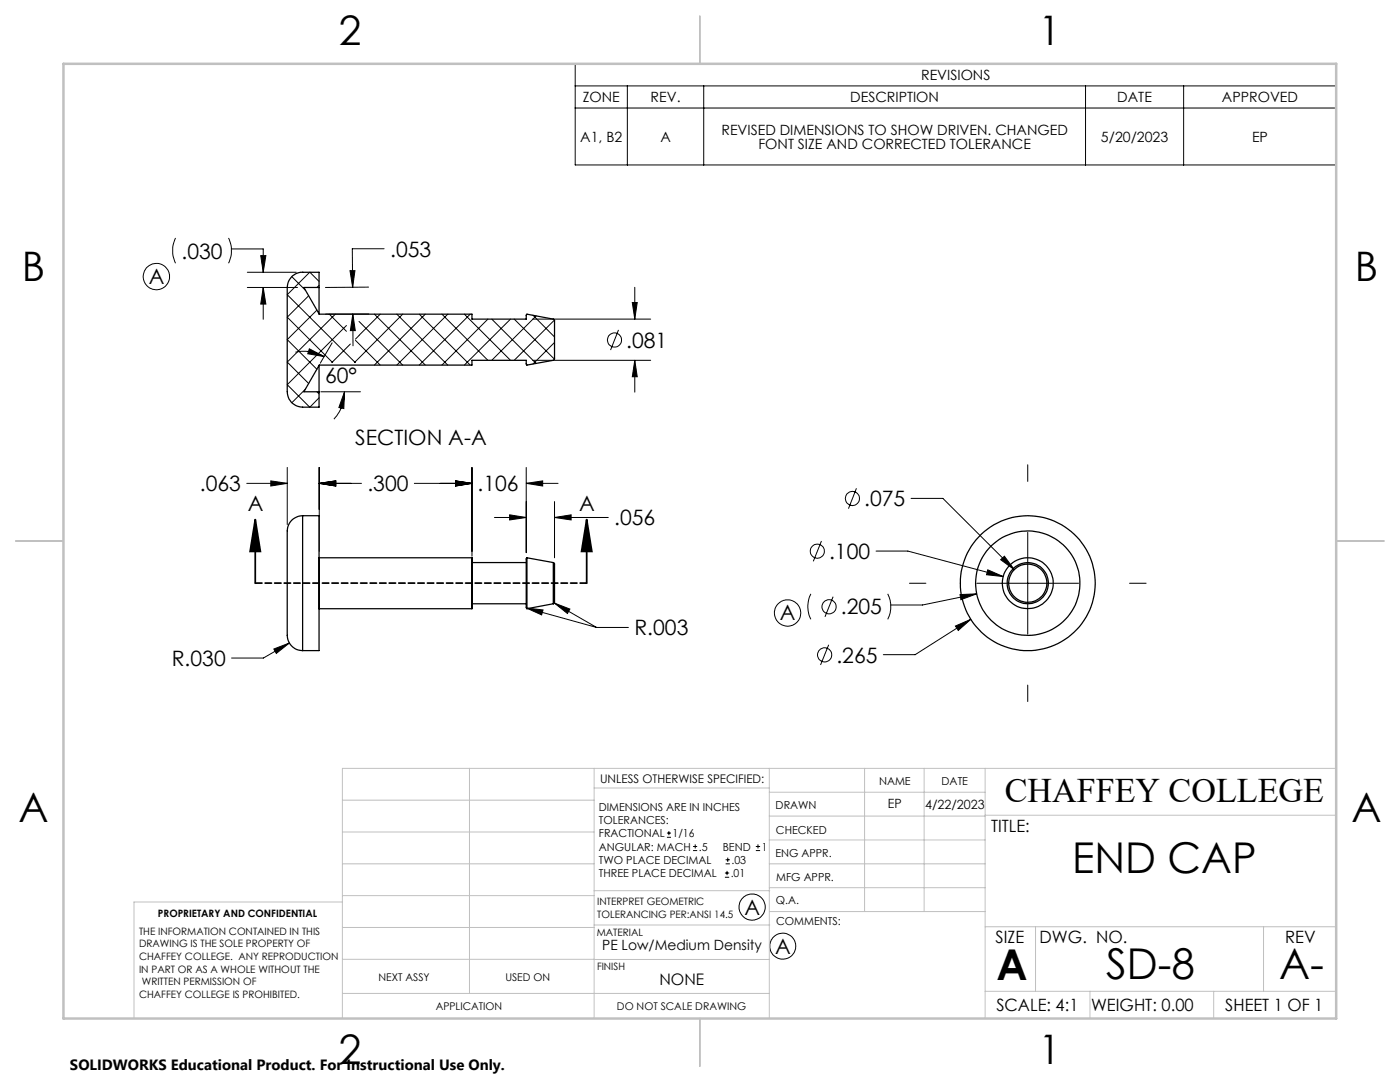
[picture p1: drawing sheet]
<svg xmlns="http://www.w3.org/2000/svg" width="279mm" height="216mm" viewBox="0 0 279 216" stroke-linecap="round" stroke-linejoin="round" font-family="sans-serif">
<g fill="none" stroke="#000" stroke-width=".25">
<path d="M63.7 57.4h-3.1l3.1 5.3h30.5v1h10.8v-.9l.2-.1 5.3 1 .2 .2v7.8l-.3 .2-5.2 .9-.2-.1v-.8h-10.8v.9h-30.5l-3.1 5.4h3.1M63.7 57.4v-3.1h-3.3a3 3 0 0 0-3.1 3.1v20.8a3.1 3.1 0 0 0 3.1 3h3.3v-3M63.7 57.4v5.3M63.7 72.9v5.3M60.4 102.9a3.3 3.3 0 0 0-3.1 3.9v16.2a18.1 18.1 0 0 0 .3 5 3.1 3.1 0 0 0 2.8 1.8M60.4 102.9h3.3v26.9h-3.3M60.4 102.9v26.9M63.7 111.2v.1M63.7 111.3v10.2M63.7 111.3h30.5M94.2 112.3v4.1M94.2 116.4v4.1"/>
<path d="M94.2 111.3v5.1M94.2 116.4v5.1M94.2 111.3v1M94.2 112.3h10.8M105.2 111.3l-.2 .1v9.9l.2 .2M105.2 111.3v10.2M105.2 111.3l5.2 1M110.4 112.3l.3 .2v7.8l-.3 .2M110.4 112.3v8.2M63.7 121.5h.1M63.7 121.5h30.5M94.2 120.5v1"/>
<path d="M94.2 120.5h10.8M110.4 120.5l-5.2 1"/>
<circle cx="205.1" cy="116.4" r="5.1"/>
<circle cx="205.1" cy="116.4" r="3.8"/>
<circle cx="205.1" cy="116.4" r="10.4"/>
<circle cx="205.1" cy="116.4" r="4.1"/>
<circle cx="205.1" cy="116.4" r="13.5"/>
</g>
<g fill="none" stroke="#000" stroke-width=".2">
<path d="M114.8 12.7h151.9v20.2h-151.9zM114.8 17.1h151.9M125.2 17.1v15.8M140.4 17.1v15.8M216.6 17.1v15.8M236.2 17.1v15.8M114.8 21.6h151.9M35 47.5a5.9 5.9 0 0 0 0 5M45.6 47.5a5.9 5.9 0 0 1 0 5M46.2 49.7h6.3v4.6M49.4 57.4h10M49.4 54.3h9.7"/>
<path d="M52 51h1.1l-.6 3.3zM52.5 57.4l.6 3.3h-1.1zM52.5 57.4v6.3M58.2 55.2l2.8 2.8M61.6 59l-4.3 4.3 9.1 9.1M63.7 56.2l-1.9-1.9-4.5 4.5 13.6 13.6M63.7 56.9l-.4 .5M69.8 54h1l-.4 3.3zM73.6 57.3l-8.7 .1M76.7 49.6h-6.4l.1 7.7M126.7 57.3v6.4M58.9 70.3a7.9 7.9 0 0 1 5.8 .9"/>
<path d="M61 77.6l-2.8 2.8M61.7 69.6l3 1.6-3.3-.6zM63.3 61.9l-6 5.9 6 5.9M63.3 78.2l.4 .4M64 78.2h7.9M65.7 62.7l3.4 3.4M66.3 68.4l-2.4 4.1M66.9 62.7l-9.6 9.5 4.3 4.3M68.8 78.2l-.2 3.3-1-.2zM68.8 78.2a8.4 8.4 0 0 1-2.2 5.4M69.1 64.9l-11.8 11.9 4.5 4.4 1.9-1.8M69.9 68.7l-3.7 3.7"/>
<path d="M70.4 62.7l.5 3.3h-1zM70.4 62.7v6.3M70.9 67.9l5 4.9M71.6 67l-.7 .7M71.6 64.1l8.8 8.7M73.6 62.7h-8.6M74.7 62.7l10.2 10.1M75.9 62.7l-4.2 4.2M79.2 62.7l10.2 10.1M80.4 62.7l-9.7 9.7M83.7 62.7l10.1 10.1M84.9 62.7l-10.2 10.1"/>
<path d="M88.2 62.7l9.2 9.2M89.4 62.7l-10.2 10.1M92.7 62.7l9.2 9.2M93.8 62.7l-10.1 10.1M97.4 63.7l-9.2 9.1M98.1 63.7l8.9 8.8M101.9 63.7l-9.2 9.1M102.6 63.7l8.1 8M106.3 63.7h23.6M106.3 71.9h23.6M106.4 62.9l4.3 4.3M107 63l-8.9 8.9"/>
<path d="M110.7 63.9l-8.1 8M110.7 68.3l-4.3 4.3M123.4 65.8l-1.6 4M126.2 60.4h1l-.5 3.3zM126.7 71.9l.5 3.3h-1zM126.7 71.9v6.3M49.2 96.4h8.1M54 96l3.3 .4-3.3 .6zM57.3 93.3v11.4M63.7 96.4l3.3-.4v1zM63.7 93.3v8.3M63.7 96.4h8.4"/>
<path d="M63.7 93.3v16.7M82.7 96.4h11.5M90.9 96l3.3 .4-3.3 .6zM94.2 93.3v17.7M105 96.4l3.3-.4v1zM105 96.4h6.4M105 93.3v17M170.9 97.4l-1.6 4.1M181.8 99.4h6.4l14.2 14.3M205.1 92.7v3.4M98.7 103.3h6.3M101.7 102.7l3.3 .6-3.3 .5z"/>
<path d="M110.7 103.3l3.3-.6v1.1zM110.7 100.1v11.2M110.7 103.3h10.7M161.8 118.5a5.7 5.7 0 0 0 0 5.1M163.9 107.9l-1.6 4.1M166.3 119.1l-1.7 4M174.8 110h6.4l19 5M177.2 118.5a5.7 5.7 0 0 1 0 5.1M181.5 116.4h3.3M191.6 118.6l3.3-.1-3.1 1.2zM194.9 118.5l-10.8 2.2h-6.3M194.9 116.4h20.4"/>
<path d="M197.1 113.7l3.1 1.3-3.3-.3zM199.7 111.7l.7-.7 2 2.7zM205.1 106.2v20.3M225.4 116.4h3.3M54.6 129.5l3.1-1.2-2.6 2.1zM57.7 128.3l-5.1 3h-6.4M105.1 121.3l3.3 .4-.3 1zM105.1 121.3l14 3.9M110.6 120.3l3.1 1.2-.5 .9zM110.6 120.3l8.5 4.9M119.1 125.2h6.3M165.4 128.7l-1.6 4"/>
<path d="M190.7 124.9l3-1.3-2.5 2.2zM193.7 123.6l-11.1 7h-6.3M205.1 136.7v3.3M133.1 167.1h.8M133.1 166.2h.8M133.5 165.8v.9M138.3 169.7h.8M138.3 168.9h.8M138.7 168.5v.8M144.7 175h.8M144.7 174.2h.8M144.8 172.4h.9"/>
<path d="M144.8 171.6h.9M145.1 173.8v.8M145.2 171.1v.9M150.8 169.7h.9M150.8 168.9h.9M151.3 168.5v.8"/>
<circle cx="31.2" cy="55.2" r="2.63"/>
<circle cx="122.6" cy="67.8" r="1.4"/>
<circle cx="170.1" cy="99.5" r="1.4"/>
<circle cx="163.1" cy="110" r="1.41"/>
<circle cx="157.2" cy="122.3" r="2.62"/>
<circle cx="164.6" cy="130.7" r="1.41"/>
<circle cx="165.5" cy="121.1" r="1.41"/>
<circle cx="150.1" cy="181" r="2.61"/>
<circle cx="156.2" cy="188.8" r="2.6"/>
</g>
<path d="M50.9 103.7l1.1 6.3h-2.1zM50.9 103.7v12.7M117.1 103.7l1 6.3h-2zM117.1 103.7v12.7" fill="none" stroke="#000" stroke-width=".35"/>
<path d="M117.1 116.4h-66.1" fill="none" stroke="#000" stroke-width=".35" stroke-dasharray="1.3 .6" stroke-dashoffset="-.1"/>
<g fill="none" stroke="#c0c0c0" stroke-width=".2">
<path d="M68.3 159.7h50.3M93.7 153.3v44.9M118.6 153.3v49.9M118.6 157.2h34.9M153.5 153.3v49.9M153.5 158.1h43.1M172.5 153.3v28.6M184.4 153.3v28.6M196.6 153.3v49.9M266.7 153.3h-198.4v49.9M68.3 178.7h50.3M68.3 172.4h50.3"/>
<path d="M68.3 166h50.3M68.3 180h-41.6v23.2M118.6 177.7h35M153.5 167.6h43.1M153.5 162.8h43.1M153.5 172.4h43.1M153.5 177.1h43.1M196.6 162.7h70.1M68.3 198.2h85.2M68.3 191.4l85.2 .1M68.3 185.1h50.3M118.6 184.6h35"/>
<path d="M153.6 181.9h43M196.6 197.8h70.1M196.6 184.9h70.1M206.7 184.9v12.9M217.5 197.8v5.4M242.2 197.8v5.4M252.2 184.9v12.9"/>
</g>
<path d="M139.7 3.2v9.5M3.1 107.9h9.6M266.7 107.9h9.5M139.7 203.2v9.6" fill="none" stroke="#c0c0c0" stroke-width=".25"/>
<path d="M12.7 12.7h254v190.5h-254z" fill="none" stroke="#c0c0c0" stroke-width=".5"/>
<g fill="#000">
<path d="M54 96l3.3 .4-3.3 .6zM63.7 96.4l3.3-.4v1zM90.9 96l3.3 .4-3.3 .6zM63.7 96.4l3.3-.4v1zM105 96.4l3.3-.4v1zM90.9 96l3.3 .4-3.3 .6zM54.6 129.5l.5 .9 2.6-2.1zM110.6 120.3l2.6 2.1 .5-.9zM105.1 121.3l3 1.4 .3-1zM101.7 102.7l3.3 .6-3.3 .5zM110.7 103.3l3.3-.6v1.1zM199.7 111.7l2.7 2-2-2.7zM197.1 113.7l-.2 1 3.3 .3zM191.6 118.6l.2 1.1 3.1-1.2zM190.7 124.9l.5 .9 2.5-2.2zM52.5 57.4l.6 3.3h-1.1zM52 51h1.1l-.6 3.3zM69.8 54h1l-.4 3.3zM70.4 62.7l.5 3.3h-1zM68.8 78.2l-.2 3.3-1-.2zM61.7 69.6l3 1.6-3.3-.6zM126.2 60.4h1l-.5 3.3zM126.7 71.9l.5 3.3h-1z"/>
<path d="M117.1 103.7l1 6.3h-2zM50.9 103.7l1.1 6.3h-2.1z"/>
</g>
<g font-size="8.5">
<text x="214" y="174.2">END CAP</text>
<text x="198.9" y="195.5">A</text>
<text x="220.8" y="195.4">SD-8</text>
<text x="255.3" y="195.4">A-</text>
</g>
<g font-size="8.1">
<text x="67.6" y="8.9">2</text>
<text x="207.3" y="8.9">1</text>
<text x="4.4" y="56.2">B</text>
<text x="270.4" y="56.2">B</text>
<text x="3.7" y="164.1">A</text>
<text x="269.7" y="164.1">A</text>
<text x="67.6" y="212.4">2</text>
<text x="207.3" y="212.4">1</text>
</g>
<text font-size="6.9" x="200.5" y="160.1">CHAFFEY COLLEGE</text>
<g font-size="4.2">
<text x="36.2" y="51.6">.030</text>
<text x="77.9" y="51.2">.053</text>
<text x="29.7" y="56.6">A</text>
<text x="125" y="69.4">.081</text>
<text x="64.9" y="76.5">60°</text>
<text x="70.9" y="88.8">SECTION A-A</text>
<text x="39.9" y="98">.063</text>
<text x="49.5" y="101.9">A</text>
<text x="73.3" y="98">.300</text>
<text x="95.3" y="98">.106</text>
<text x="115.6" y="101.9">A</text>
<text x="172.5" y="101">.075</text>
<text x="122.6" y="104.8">.056</text>
<text x="165.5" y="111.5">.100</text>
<text x="155.7" y="123.8">A</text>
<text x="167.8" y="122.6">.205</text>
<text x="126.6" y="126.8">R.003</text>
<text x="34.3" y="132.9">R.030</text>
<text x="166.9" y="132.2">.265</text>
<text x="148.6" y="182.5">A</text>
<text x="154.7" y="190.3">A</text>
</g>
<g font-size="3.4">
<text x="197.8" y="166">TITLE:</text>
<text x="198.7" y="188.1">SIZE</text>
<text x="207.5" y="188.1">DWG. NO.</text>
<text x="256.5" y="188.2">REV</text>
<text x="198.8" y="201.7">SCALE: 4:1</text>
<text x="217.7" y="201.8">WEIGHT: 0.00</text>
<text x="244.5" y="201.7">SHEET 1 OF 1</text>
</g>
<text font-size="3.2" x="131.6" y="196.6">NONE</text>
<text font-size="3" x="14" y="213.5">SOLIDWORKS Educational Product. For Instructional Use Only.</text>
<g font-size="2.8">
<text x="183.8" y="16">REVISIONS</text>
<text x="116.3" y="20.4">ZONE</text>
<text x="129.8" y="20.4">REV.</text>
<text x="169.7" y="20.4">DESCRIPTION</text>
<text x="223" y="20.4">DATE</text>
<text x="243.9" y="20.4">APPROVED</text>
<text x="115.8" y="28.3">A1, B2</text>
<text x="131.8" y="28.3">A</text>
<text x="144" y="26.9">REVISED DIMENSIONS TO SHOW DRIVEN. CHANGED</text>
<text x="151.4" y="29.7">FONT SIZE AND CORRECTED TOLERANCE</text>
<text x="219.7" y="28.3">5/20/2023</text>
<text x="249.9" y="28.3">EP</text>
<text x="120.2" y="189.5">PE Low/Medium Density</text>
</g>
<g font-size="2.5">
<text x="177.2" y="161.3">EP</text>
<text x="184.6" y="161.4">4/22/2023</text>
</g>
<text font-size="2.4" x="119.8" y="156.2">UNLESS OTHERWISE SPECIFIED:</text>
<g font-size="2.2">
<text x="119.5" y="161.8">DIMENSIONS ARE IN INCHES</text>
<text x="154.8" y="161.4">DRAWN</text>
<text x="175.4" y="156.6">NAME</text>
<text x="187.9" y="156.7">DATE</text>
<text x="119.5" y="164.4">TOLERANCES:</text>
<text x="119.5" y="167.1">FRACTIONAL</text>
<text x="134.2" y="167.1">1/16</text>
<text x="154.9" y="166.3">CHECKED</text>
<text x="119.5" y="172.4">TWO PLACE DECIMAL</text>
<text x="119.5" y="169.7">ANGULAR: MACH</text>
<text x="139.5" y="169.7">.5</text>
<text x="144.2" y="169.7">BEND</text>
<text x="146" y="172.4">.03</text>
<text x="152" y="169.7">1</text>
<text x="154.8" y="171">ENG APPR.</text>
<text x="119.5" y="175">THREE PLACE DECIMAL</text>
<text x="145.8" y="175">.01</text>
<text x="154.9" y="175.7">MFG APPR.</text>
<text x="154.9" y="180.4">Q.A.</text>
<text x="154.9" y="184.6">COMMENTS:</text>
</g>
<g font-size="2.1">
<text x="75.5" y="195.7">NEXT ASSY</text>
<text x="100.9" y="195.7">USED ON</text>
<text x="86.9" y="201.5">APPLICATION</text>
<text x="123.1" y="201.6">DO NOT SCALE DRAWING</text>
</g>
<g font-size="2">
<text x="31.5" y="182.9">PROPRIETARY AND CONFIDENTIAL</text>
<text x="119.2" y="180.6">INTERPRET GEOMETRIC</text>
<text x="119.2" y="183.1">TOLERANCING PER:ANSI 14.5</text>
<text x="27.8" y="186.5">THE INFORMATION CONTAINED IN THIS</text>
<text x="27.8" y="189">DRAWING IS THE SOLE PROPERTY OF</text>
<text x="27.8" y="191.6">CHAFFEY COLLEGE. ANY REPRODUCTION</text>
<text x="119.1" y="186.7">MATERIAL</text>
<text x="27.8" y="194.1">IN PART OR AS A WHOLE WITHOUT THE</text>
<text x="28.3" y="196.6">WRITTEN PERMISSION OF</text>
<text x="119.1" y="193.5">FINISH</text>
<text x="27.8" y="199.1">CHAFFEY COLLEGE IS PROHIBITED.</text>
</g>
</svg>
